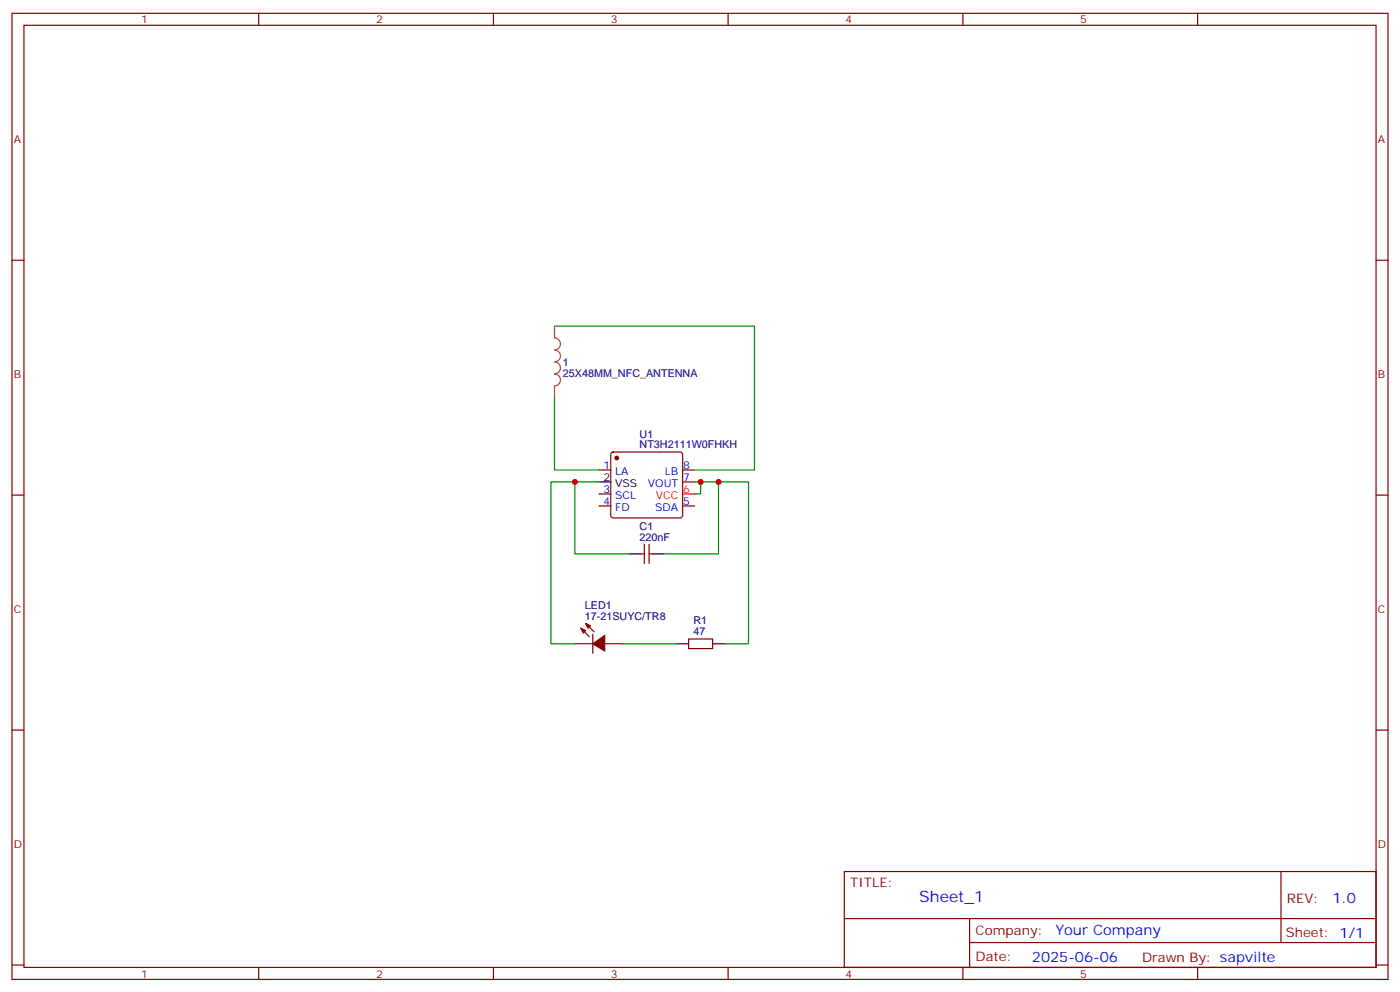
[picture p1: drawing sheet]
<svg xmlns="http://www.w3.org/2000/svg" width="412mm" height="292mm" viewBox="0 0 412 292" stroke-linecap="round" stroke-linejoin="round" font-family="sans-serif">
<g fill="none" stroke="#870000" stroke-width=".35">
<path d="M3.5 3.9h405.4v284.4h-405.4zM7.1 7.4h398.2v277.3h-398.2zM76.2 3.9v3.5M145.3 3.9v3.5M214.5 3.9v3.5M283.6 3.9v3.5M352.8 3.9v3.5M3.5 76.6h3.6M405.3 76.6h3.6M176.4 138.3h3.5M180.2 133.2l.4-.2h19.8l.5 .2 .2 .5v18l-.3 .5-.4 .2h-19.8l-.5-.2-.2-.5v-18zM201.1 138.3h3.5"/>
<path d="M3.5 145.7h3.6M176.4 148.9h3.5M176.4 145.4h3.5M201.1 141.9h3.5M201.1 148.9h3.5M405.3 145.7h3.6M188.7 163h1.1M189.8 160.2v5.6M191.2 160.2v5.6M191.2 163h1.1M169.3 189.5h5.3M171.1 184.9l2.5 2.5"/>
<path d="M172.5 183.5l2.5 2.4M174.6 186.7v5.6M178.2 189.5h5.2M202.8 188.1h7.1v2.8h-7.1zM3.5 214.9h3.6M405.3 214.9h3.6M248.7 256.5h156.6v28.2h-156.6zM377.3 256.5v20.9M248.7 270.4h156.5M285.6 277.4h119.6M285.6 270.4v14.1M3.5 284h3.6"/>
<path d="M76.2 284.7v3.6M145.3 284.7v3.6M214.5 284.7v3.6M283.6 284.7v3.6M352.8 284.7v3.6M405.3 284h3.6"/>
</g>
<path d="M163.3 96v3.5a1.76 1.76 0 0 1 1.8 1.7 1.76 1.76 0 0 1-1.8 1.8 1.76 1.76 0 0 1 1.8 1.8 1.76 1.76 0 0 1-1.8 1.7 1.76 1.76 0 0 1 1.8 1.8 1.76 1.76 0 0 1-1.8 1.7 1.76 1.76 0 0 1 1.8 1.8 1.76 1.76 0 0 1-1.8 1.8M163.3 113.7v3.5" fill="none" stroke="#a64a4a" stroke-width=".35"/>
<path d="M201.1 145.4h3.5" fill="none" stroke="#f00" stroke-width=".35"/>
<path d="M176.4 141.9h3.5M185.2 163h3.5M192.3 163h3.5M199.3 189.5h3.5M209.9 189.5h3.5" fill="none" stroke="#000" stroke-width=".35"/>
<g fill="#870000" stroke="#870000" stroke-width=".35">
<path d="M171.1 184.9l1.4 .7-.7 .7z"/>
<path d="M172.5 183.5l1.4 .7-.7 .7z"/>
<path d="M174.6 189.5l3.6-2.5v4.6z"/>
<circle cx="181.7" cy="134.8" r=".53"/>
</g>
<path d="M163.3 96h58.9v42.3h-17.6M163.3 117.2v21.1h13.1M169.3 141.9h-7v47.6h7M176.4 141.9h-7.1v21.1h15.9M204.6 141.9h7.1v21.1h-15.9M206.4 141.9v3.5h-1.8M211.7 141.9h8.8v47.6h-7.1M183.4 189.5h15.9" fill="none" stroke="#008700" stroke-width=".35"/>
<g fill="#c00">
<circle cx="206.4" cy="141.9" r=".88"/>
<circle cx="211.7" cy="141.9" r=".88"/>
<circle cx="169.3" cy="141.9" r=".88"/>
</g>
<text font-size="4.6" fill="#00f" x="270.8" y="265.5">Sheet_1</text>
<g font-size="4.2" fill="#00f">
<text x="392.5" y="265.8">1.0</text>
<text x="310.9" y="275.3">Your Company</text>
<text x="304" y="283.1">2025-06-06</text>
</g>
<g font-size="3.9" fill="#800">
<text x="250.5" y="261.1">TITLE:</text>
<text x="379.1" y="265.8">REV:</text>
<text x="287.4" y="275.3">Company:</text>
<text x="378.7" y="275.9">Sheet: 1/1</text>
<text x="287.4" y="283">Date:</text>
<text x="336.4" y="283.1">Drawn By: sapvilte</text>
</g>
<g font-size="3.2" fill="#800">
<text x="41.6" y="6.9">1</text>
<text x="110.8" y="6.9">2</text>
<text x="179.9" y="6.9">3</text>
<text x="249.1" y="6.9">4</text>
<text x="318.2" y="6.9">5</text>
<text x="4.1" y="42">A</text>
<text x="405.9" y="42">A</text>
<text x="4.1" y="111.2">B</text>
<text x="405.9" y="111.2">B</text>
<text x="4.1" y="180.3">C</text>
<text x="405.9" y="180.3">C</text>
<text x="4.1" y="249.4">D</text>
<text x="405.9" y="249.4">D</text>
<text x="41.6" y="287.7">1</text>
<text x="110.8" y="287.7">2</text>
<text x="179.9" y="287.7">3</text>
<text x="249.1" y="287.7">4</text>
<text x="318.2" y="287.7">5</text>
</g>
<g font-size="3.2" fill="#000080">
<text x="165.8" y="107.7">1</text>
<text x="165.8" y="110.9">25X48MM_NFC_ANTENNA</text>
<text x="188.4" y="132">NT3H2111W0FHKH</text>
<text x="188.4" y="128.9">U1</text>
<text x="188.4" y="159.1">220nF</text>
<text x="188.4" y="156">C1</text>
<text x="172.3" y="179.2">LED1</text>
<text x="172.3" y="182.4">17-21SUYC/TR8</text>
<text x="204.3" y="183.8">R1</text>
<text x="204.3" y="187">47</text>
</g>
<g font-size="3.2" fill="#00f">
<text x="177.7" y="138">1</text>
<text x="201.3" y="138">8</text>
<text x="181.2" y="139.7">LA</text>
<text x="190.8" y="143.3">VOUT</text>
<text x="195.8" y="139.7">LB</text>
<text x="201.3" y="141.5">7</text>
<text x="177.7" y="148.6">4</text>
<text x="177.7" y="145">3</text>
<text x="181.2" y="146.8">SCL</text>
<text x="201.3" y="148.6">5</text>
<text x="181.2" y="150.3">FD</text>
<text x="193" y="150.3">SDA</text>
</g>
<g font-size="3.2">
<text x="177.7" y="141.5">2</text>
<text x="181.2" y="143.3">VSS</text>
</g>
<g font-size="3.2" fill="#f00">
<text x="193.2" y="146.8">VCC</text>
<text x="201.3" y="145">6</text>
</g>
</svg>
